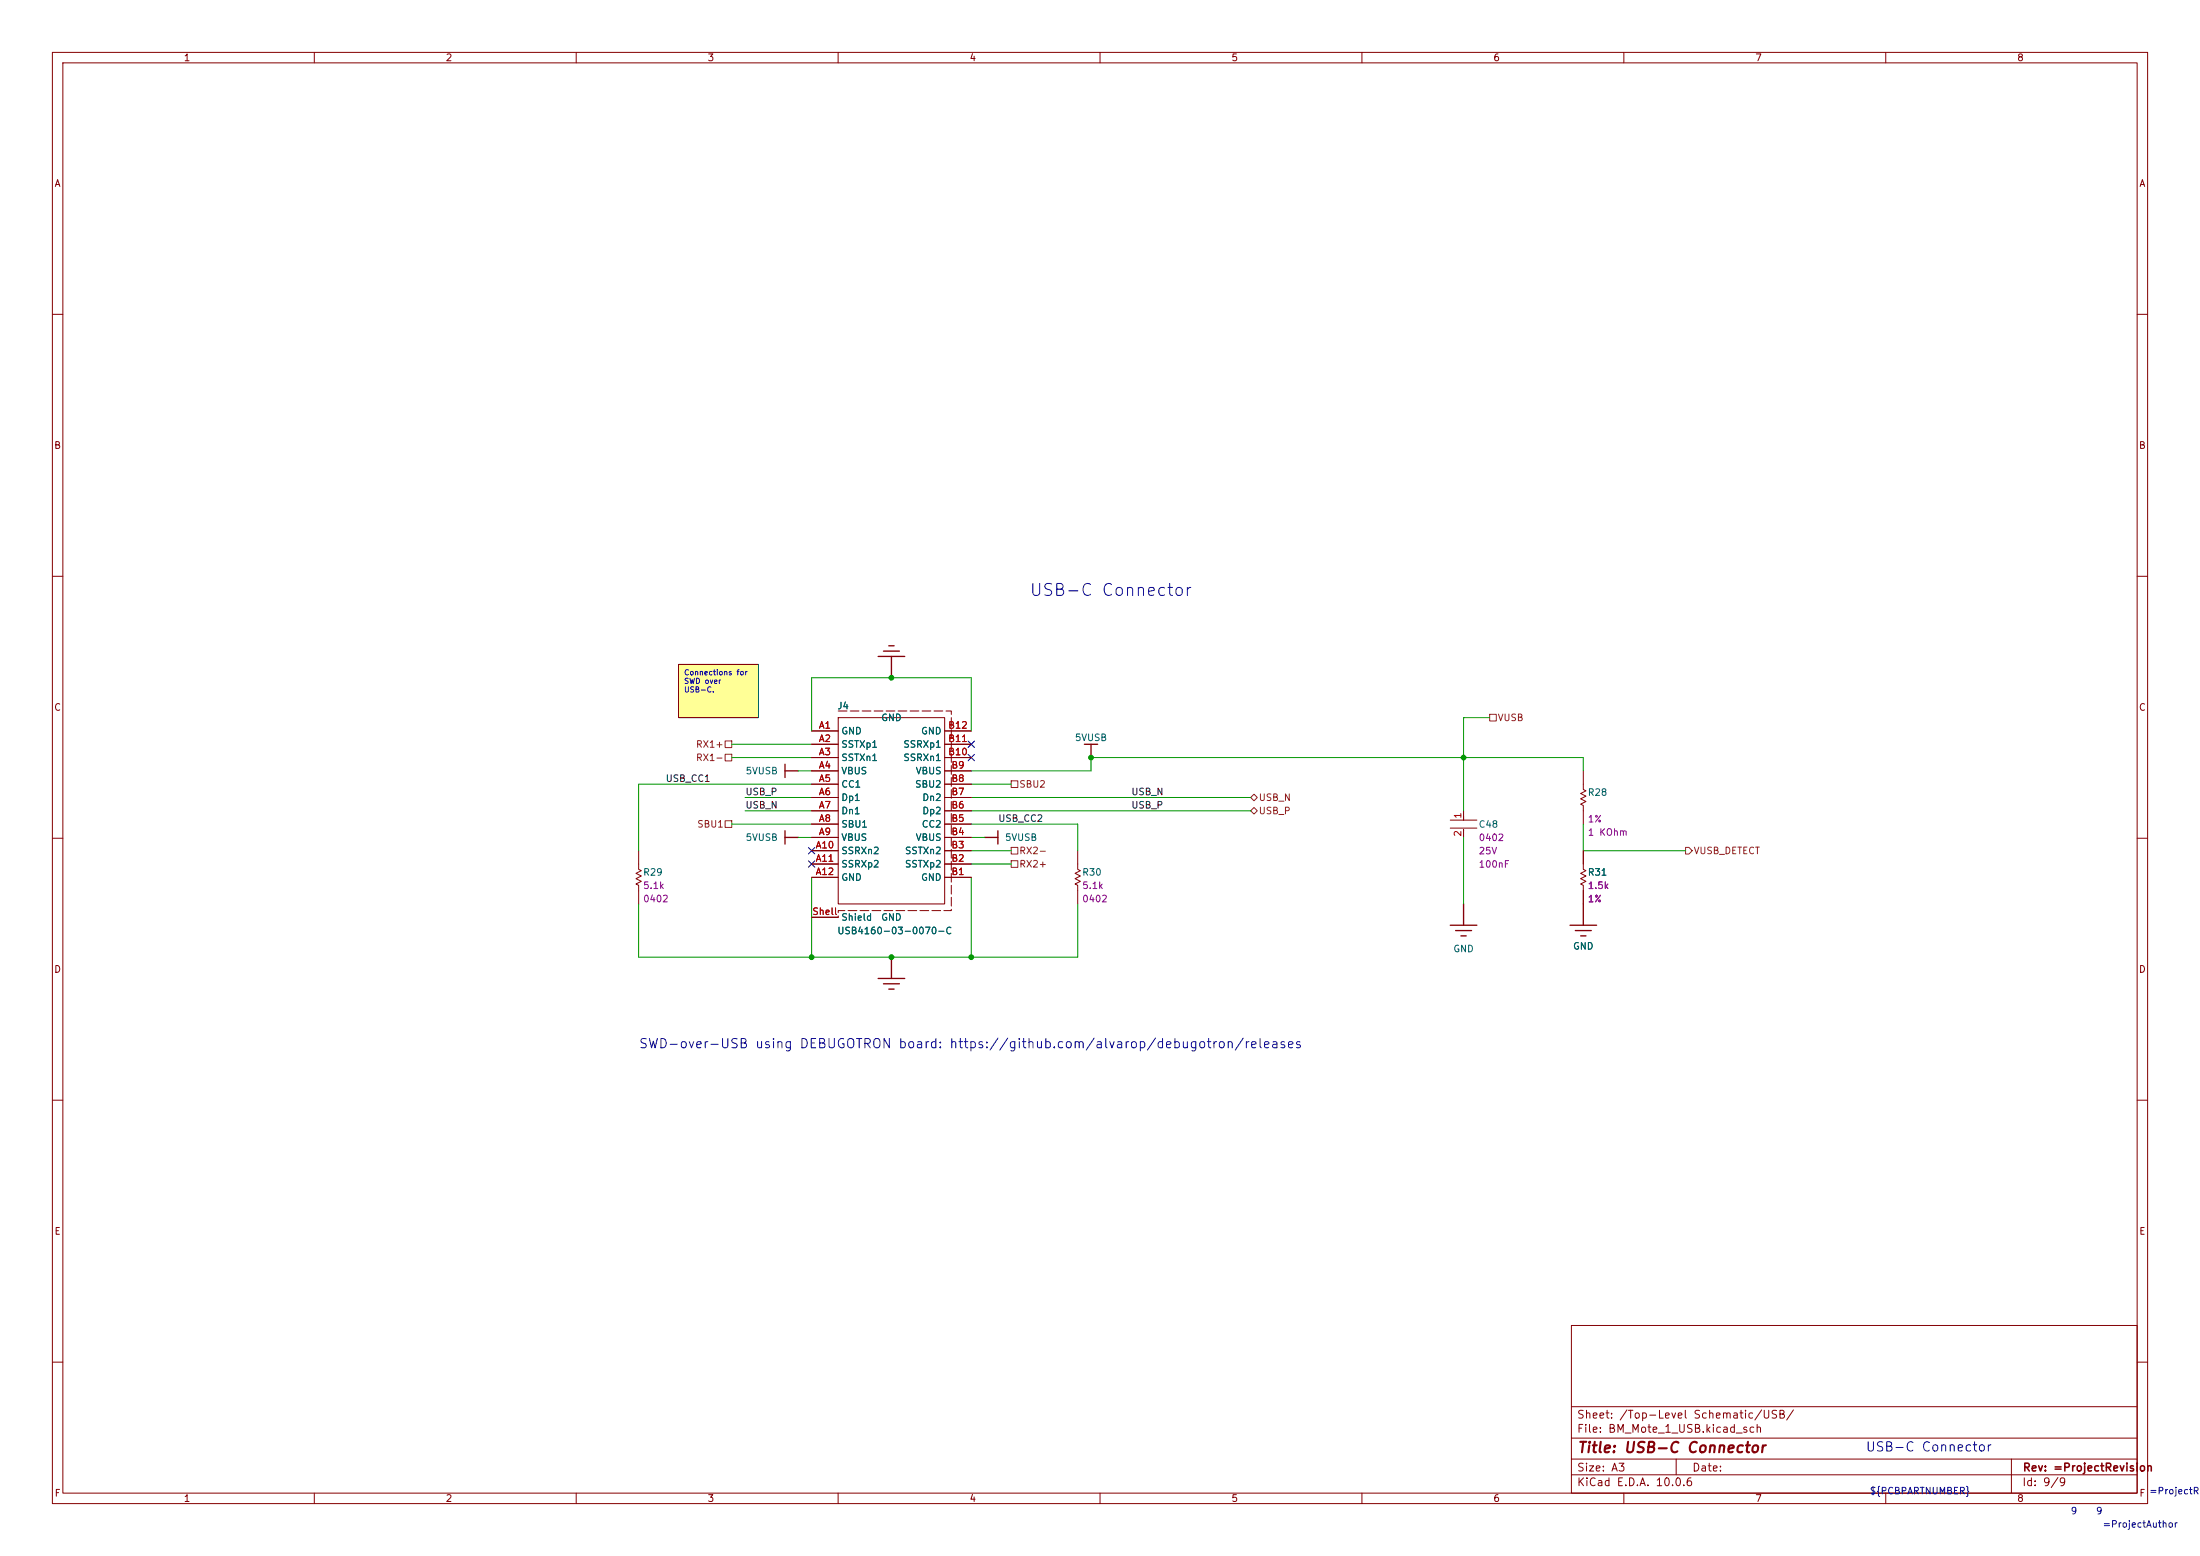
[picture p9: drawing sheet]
(kicad_sch
 (version 20250114)
 (generator "eeschema")
 (generator_version "9.0")
 (paper "A3")
 (title_block
  (title "USB-C Connector")
  (rev "=ProjectRevision"))
 (lib_symbols
  (symbol "BM_Mote_000639-AB-altium-import:5VUSB_BAR"
   (power) (exclude_from_sim no) (in_bom yes) (on_board yes)
   (property "Reference" "#PWR" (at 0 0 0) (effects (font (size 1.27 1.27)) (hide yes)))
   (property "Value" "5VUSB" (at 0 -3.81 0) (effects (font (size 1.27 1.27))))
   (property "Footprint" "" (at 0 0 0) (effects (font (size 1.27 1.27)) (hide yes)))
   (property "Datasheet" "" (at 0 0 0) (effects (font (size 1.27 1.27)) (hide yes)))
   (property "Description" "Power symbol creates a global label with name '5VUSB'" (at 0 0 0) (effects (font (size 1.27 1.27)) (hide yes)))
   (symbol "5VUSB_BAR_0_0"
    (polyline (pts (xy -1.27 -2.54) (xy 1.27 -2.54)) (stroke (width 0.254) (type solid)) (fill (type none)))
    (polyline (pts (xy 0 0) (xy 0 -2.54)) (stroke (width 0.254) (type solid)) (fill (type none)))
    (pin power_in line (at 0 0 0) (length 0) (hide yes) (name "5VUSB" (effects (font (size 1.27 1.27)))) (number "" (effects (font (size 1.27 1.27))))))
   (embedded_fonts no))
  (symbol "BM_Mote_000639-AB-altium-import:GND_GOST_POWER_GROUND"
   (power) (exclude_from_sim no) (in_bom yes) (on_board yes)
   (property "Reference" "#PWR" (at 0 0 0) (effects (font (size 1.27 1.27)) (hide yes)))
   (property "Value" "GND" (at 0 7.62 0) (effects (font (size 1.27 1.27))))
   (property "Footprint" "" (at 0 0 0) (effects (font (size 1.27 1.27)) (hide yes)))
   (property "Datasheet" "" (at 0 0 0) (effects (font (size 1.27 1.27)) (hide yes)))
   (property "Description" "Power symbol creates a global label with name 'GND'" (at 0 0 0) (effects (font (size 1.27 1.27)) (hide yes)))
   (symbol "GND_GOST_POWER_GROUND_0_0"
    (polyline (pts (xy -2.54 -4.064) (xy 2.54 -4.064)) (stroke (width 0.254) (type solid)) (fill (type none)))
    (polyline (pts (xy -1.524 -5.08) (xy 1.524 -5.08)) (stroke (width 0.254) (type solid)) (fill (type none)))
    (polyline (pts (xy -0.508 -6.096) (xy 0.508 -6.096)) (stroke (width 0.254) (type solid)) (fill (type none)))
    (polyline (pts (xy 0 0) (xy 0 -4.064)) (stroke (width 0.254) (type solid)) (fill (type none)))
    (pin power_in line (at 0 0 0) (length 0) (hide yes) (name "GND" (effects (font (size 1.27 1.27)))) (number "" (effects (font (size 1.27 1.27))))))
   (embedded_fonts no))
  (symbol "BM_Mote_000639-AB-altium-import:USB_0_USB4160-03-0070-C-Symbol-1_Sofar Ocean Technologies, Inc." (exclude_from_sim no) (in_bom yes) (on_board yes)
   (property "Reference" "" (at 0 0 0) (effects (font (size 1.27 1.27))))
   (property "Value" "" (at 0 0 0) (effects (font (size 1.27 1.27))))
   (property "Footprint" "" (at 0 0 0) (effects (font (size 1.27 1.27)) (hide yes)))
   (property "Datasheet" "" (at 0 0 0) (effects (font (size 1.27 1.27)) (hide yes)))
   (property "Description" "USB4160 Series 24 Position 20 VDC Vertical SMT USB 3.2 Type C Receptacle" (at 0 0 0) (effects (font (size 1.27 1.27)) (hide yes)))
   (symbol "USB_0_USB4160-03-0070-C-Symbol-1_Sofar Ocean Technologies, Inc._1_0"
    (polyline (pts (xy 5.08 39.37) (xy 26.67 39.37) (xy 26.67 1.27) (xy 5.08 1.27) (xy 5.08 0)) (stroke (width 0) (type dash)) (fill (type none)))
    (polyline (pts (xy 5.08 38.1) (xy 25.4 38.1) (xy 25.4 2.54) (xy 5.08 2.54) (xy 5.08 38.1)) (stroke (width 0) (type solid)) (fill (type none)))
    (pin passive line (at 0 35.56 0) (length 5.08) (name "GND" (effects (font (size 1.27 1.27)))) (number "A1" (effects (font (size 1.27 1.27)))))
    (pin passive line (at 0 33.02 0) (length 5.08) (name "SSTXp1" (effects (font (size 1.27 1.27)))) (number "A2" (effects (font (size 1.27 1.27)))))
    (pin passive line (at 0 30.48 0) (length 5.08) (name "SSTXn1" (effects (font (size 1.27 1.27)))) (number "A3" (effects (font (size 1.27 1.27)))))
    (pin passive line (at 0 27.94 0) (length 5.08) (name "VBUS" (effects (font (size 1.27 1.27)))) (number "A4" (effects (font (size 1.27 1.27)))))
    (pin passive line (at 0 25.4 0) (length 5.08) (name "CC1" (effects (font (size 1.27 1.27)))) (number "A5" (effects (font (size 1.27 1.27)))))
    (pin passive line (at 0 22.86 0) (length 5.08) (name "Dp1" (effects (font (size 1.27 1.27)))) (number "A6" (effects (font (size 1.27 1.27)))))
    (pin passive line (at 0 20.32 0) (length 5.08) (name "Dn1" (effects (font (size 1.27 1.27)))) (number "A7" (effects (font (size 1.27 1.27)))))
    (pin passive line (at 0 17.78 0) (length 5.08) (name "SBU1" (effects (font (size 1.27 1.27)))) (number "A8" (effects (font (size 1.27 1.27)))))
    (pin passive line (at 0 15.24 0) (length 5.08) (name "VBUS" (effects (font (size 1.27 1.27)))) (number "A9" (effects (font (size 1.27 1.27)))))
    (pin passive line (at 0 12.7 0) (length 5.08) (name "SSRXn2" (effects (font (size 1.27 1.27)))) (number "A10" (effects (font (size 1.27 1.27)))))
    (pin passive line (at 0 10.16 0) (length 5.08) (name "SSRXp2" (effects (font (size 1.27 1.27)))) (number "A11" (effects (font (size 1.27 1.27)))))
    (pin passive line (at 0 7.62 0) (length 5.08) (name "GND" (effects (font (size 1.27 1.27)))) (number "A12" (effects (font (size 1.27 1.27)))))
    (pin passive line (at 0 0 0) (length 5.08) (name "Shield" (effects (font (size 1.27 1.27)))) (number "Shell" (effects (font (size 1.27 1.27)))))
    (pin passive line (at 30.48 35.56 180) (length 5.08) (name "GND" (effects (font (size 1.27 1.27)))) (number "B12" (effects (font (size 1.27 1.27)))))
    (pin passive line (at 30.48 33.02 180) (length 5.08) (name "SSRXp1" (effects (font (size 1.27 1.27)))) (number "B11" (effects (font (size 1.27 1.27)))))
    (pin passive line (at 30.48 30.48 180) (length 5.08) (name "SSRXn1" (effects (font (size 1.27 1.27)))) (number "B10" (effects (font (size 1.27 1.27)))))
    (pin passive line (at 30.48 27.94 180) (length 5.08) (name "VBUS" (effects (font (size 1.27 1.27)))) (number "B9" (effects (font (size 1.27 1.27)))))
    (pin passive line (at 30.48 25.4 180) (length 5.08) (name "SBU2" (effects (font (size 1.27 1.27)))) (number "B8" (effects (font (size 1.27 1.27)))))
    (pin passive line (at 30.48 22.86 180) (length 5.08) (name "Dn2" (effects (font (size 1.27 1.27)))) (number "B7" (effects (font (size 1.27 1.27)))))
    (pin passive line (at 30.48 20.32 180) (length 5.08) (name "Dp2" (effects (font (size 1.27 1.27)))) (number "B6" (effects (font (size 1.27 1.27)))))
    (pin passive line (at 30.48 17.78 180) (length 5.08) (name "CC2" (effects (font (size 1.27 1.27)))) (number "B5" (effects (font (size 1.27 1.27)))))
    (pin passive line (at 30.48 15.24 180) (length 5.08) (name "VBUS" (effects (font (size 1.27 1.27)))) (number "B4" (effects (font (size 1.27 1.27)))))
    (pin passive line (at 30.48 12.7 180) (length 5.08) (name "SSTXn2" (effects (font (size 1.27 1.27)))) (number "B3" (effects (font (size 1.27 1.27)))))
    (pin passive line (at 30.48 10.16 180) (length 5.08) (name "SSTXp2" (effects (font (size 1.27 1.27)))) (number "B2" (effects (font (size 1.27 1.27)))))
    (pin passive line (at 30.48 7.62 180) (length 5.08) (name "GND" (effects (font (size 1.27 1.27)))) (number "B1" (effects (font (size 1.27 1.27))))))
   (embedded_fonts no))
  (symbol "BM_Mote_000639-AB-altium-import:USB_0_b4654b650e69147ec39a6b967a45e02_Altium Content Vault"
   (pin_names (hide yes)) (exclude_from_sim no) (in_bom yes) (on_board yes)
   (property "Reference" "" (at 0 0 0) (effects (font (size 1.27 1.27))))
   (property "Value" "" (at 0 0 0) (effects (font (size 1.27 1.27))))
   (property "Footprint" "" (at 0 0 0) (effects (font (size 1.27 1.27)) (hide yes)))
   (property "Datasheet" "" (at 0 0 0) (effects (font (size 1.27 1.27)) (hide yes)))
   (property "Description" "Cap Ceramic 100nF 25V X5R ±10% SMD 0402 +85°C Paper T/R" (at 0 0 0) (effects (font (size 1.27 1.27)) (hide yes)))
   (symbol "USB_0_b4654b650e69147ec39a6b967a45e02_Altium Content Vault_1_0"
    (polyline (pts (xy 0 -1.778) (xy 0 -1.016)) (stroke (width 0) (type solid)) (fill (type none)))
    (polyline (pts (xy 0 -3.556) (xy 0 -3.81)) (stroke (width 0) (type solid)) (fill (type none)))
    (polyline (pts (xy 2.54 -1.778) (xy -2.54 -1.778)) (stroke (width 0) (type solid)) (fill (type none)))
    (polyline (pts (xy 2.54 -3.302) (xy -2.54 -3.302)) (stroke (width 0) (type solid)) (fill (type none)))
    (pin passive line (at 0 0 270) (length 1.778) (name "1" (effects (font (size 1.27 1.27)))) (number "1" (effects (font (size 1.27 1.27)))))
    (pin passive line (at 0 -5.08 90) (length 1.524) (name "2" (effects (font (size 1.27 1.27)))) (number "2" (effects (font (size 1.27 1.27))))))
   (embedded_fonts no))
  (symbol "BM_Mote_000639-AB-altium-import:USB_1_RES-2_Altium Content Vault"
   (pin_numbers (hide yes))
   (pin_names (hide yes)) (exclude_from_sim no) (in_bom yes) (on_board yes)
   (property "Reference" "" (at 0 0 0) (effects (font (size 1.27 1.27))))
   (property "Value" "" (at 0 0 0) (effects (font (size 1.27 1.27))))
   (property "Footprint" "" (at 0 0 0) (effects (font (size 1.27 1.27)) (hide yes)))
   (property "Datasheet" "" (at 0 0 0) (effects (font (size 1.27 1.27)) (hide yes)))
   (property "Description" "Chip Resistor, 1 KOhm, +/- 1%, 100 mW, -55 to 155 degC, 0402 (1005 Metric), RoHS, Tape and Reel" (at 0 0 0) (effects (font (size 1.27 1.27)) (hide yes)))
   (symbol "USB_1_RES-2_Altium Content Vault_1_0"
    (polyline (pts (xy 0 5.08) (xy 0 4.064) (xy 0.508 3.81) (xy -0.508 3.302) (xy 0.508 2.794) (xy -0.508 2.286) (xy 0.508 1.778) (xy -0.508 1.27) (xy 0 1.016) (xy 0 0)) (stroke (width 0) (type solid)) (fill (type none)))
    (pin passive line (at 0 7.62 270) (length 2.54) (name "2" (effects (font (size 1.27 1.27)))) (number "2" (effects (font (size 1.27 1.27)))))
    (pin passive line (at 0 -2.54 90) (length 2.54) (name "1" (effects (font (size 1.27 1.27)))) (number "1" (effects (font (size 1.27 1.27))))))
   (embedded_fonts no))
  (symbol "BM_Mote_000639-AB-altium-import:USB_1_RES_Altium Content Vault_0"
   (pin_numbers (hide yes))
   (pin_names (hide yes)) (exclude_from_sim no) (in_bom yes) (on_board yes)
   (property "Reference" "" (at 0 0 0) (effects (font (size 1.27 1.27))))
   (property "Value" "" (at 0 0 0) (effects (font (size 1.27 1.27))))
   (property "Footprint" "" (at 0 0 0) (effects (font (size 1.27 1.27)) (hide yes)))
   (property "Datasheet" "" (at 0 0 0) (effects (font (size 1.27 1.27)) (hide yes)))
   (property "Description" "" (at 0 0 0) (effects (font (size 1.27 1.27)) (hide yes)))
   (symbol "USB_1_RES_Altium Content Vault_0_1_0"
    (polyline (pts (xy 2.54 5.08) (xy 2.54 4.064) (xy 3.048 3.81) (xy 2.032 3.302) (xy 3.048 2.794) (xy 2.032 2.286) (xy 3.048 1.778) (xy 2.032 1.27) (xy 2.54 1.016) (xy 2.54 0)) (stroke (width 0) (type solid)) (fill (type none)))
    (pin passive line (at 2.54 7.62 270) (length 2.54) (name "2" (effects (font (size 1.27 1.27)))) (number "2" (effects (font (size 1.27 1.27)))))
    (pin passive line (at 2.54 -2.54 90) (length 2.54) (name "1" (effects (font (size 1.27 1.27)))) (number "1" (effects (font (size 1.27 1.27))))))
   (embedded_fonts no)))
 (text "${TITLE}"
  (exclude_from_sim no)
  (at 356.108 277.4442 0)
  (effects (font (size 1.778 1.778)) (justify left bottom)))
 (text "${REVISION}"
  (exclude_from_sim no)
  (at 410.21 285.5722 0)
  (effects (font (size 1.27 1.27)) (justify left bottom)))
 (text "${#}"
  (exclude_from_sim no)
  (at 395.224 289.3822 0)
  (effects (font (size 1.27 1.27)) (justify left bottom)))
 (text "${PCBPARTNUMBER}"
  (exclude_from_sim no)
  (at 356.87 285.5722 0)
  (effects (font (size 1.27 1.27)) (justify left bottom)))
 (text "${##}"
  (exclude_from_sim no)
  (at 400.05 289.3822 0)
  (effects (font (size 1.27 1.27)) (justify left bottom)))
 (text "${AUTHOR}"
  (exclude_from_sim no)
  (at 401.32 291.9222 0)
  (effects (font (size 1.27 1.27)) (justify left bottom)))
 (text "SWD-over-USB using DEBUGOTRON board: https://github.com/alvarop/debugotron/releases"
  (exclude_from_sim no)
  (at 121.92 200.4822 0)
  (effects (font (size 1.778 1.778)) (justify left bottom)))
 (text_box "USB-C Connector"
  (exclude_from_sim no)
  (at 250.19 110.3122 0)
  (size -54.61 6.35)
  (margins 0.9525 0.9525 0.9525 0.9525)
  (stroke (width -0.0001) (type default) (color 0 0 0 1))
  (fill (type none))
  (effects (font (size 2.286 2.286)) (justify left top)))
 (text_box "Connections for SWD over USB-C."
  (exclude_from_sim no)
  (at 144.78 126.8222 0)
  (size -15.24 10.16)
  (margins 0.9525 0.9525 0.9525 0.9525)
  (stroke (width 0) (type default) (color 0 0 0 1))
  (fill (type color) (color 255 255 150 1))
  (effects (font (size 1.016 1.016)) (justify left top)))
 (junction
  (at 279.4 144.6022)
  (diameter 0)
  (color 0 0 0 0))
 (junction
  (at 170.18 182.7022)
  (diameter 0)
  (color 0 0 0 0))
 (junction
  (at 154.94 182.7022)
  (diameter 0)
  (color 0 0 0 0))
 (junction
  (at 170.18 129.3622)
  (diameter 0)
  (color 0 0 0 0))
 (junction
  (at 208.28 144.6022)
  (diameter 0)
  (color 0 0 0 0))
 (junction
  (at 185.42 182.7022)
  (diameter 0)
  (color 0 0 0 0))
 (no_connect
  (at 154.94 162.3822))
 (no_connect
  (at 185.42 144.6022))
 (no_connect
  (at 185.42 142.0622))
 (no_connect
  (at 154.94 164.9222))
 (wire
  (pts (xy 185.42 157.3022) (xy 205.74 157.3022))
  (stroke (width 0) (type default)))
 (wire
  (pts (xy 185.42 139.5222) (xy 185.42 129.3622))
  (stroke (width 0) (type default)))
 (wire
  (pts (xy 208.28 147.1422) (xy 208.28 144.6022))
  (stroke (width 0) (type default)))
 (wire
  (pts (xy 121.92 172.5422) (xy 121.92 182.7022))
  (stroke (width 0) (type default)))
 (wire
  (pts (xy 205.74 182.7022) (xy 185.42 182.7022))
  (stroke (width 0) (type default)))
 (wire
  (pts (xy 154.94 167.4622) (xy 154.94 182.7022))
  (stroke (width 0) (type default)))
 (wire
  (pts (xy 154.94 129.3622) (xy 154.94 139.5222))
  (stroke (width 0) (type default)))
 (wire
  (pts (xy 154.94 144.6022) (xy 139.7 144.6022))
  (stroke (width 0) (type default)))
 (wire
  (pts (xy 142.24 154.7622) (xy 154.94 154.7622))
  (stroke (width 0) (type default)))
 (wire
  (pts (xy 279.4 154.7622) (xy 279.4 144.6022))
  (stroke (width 0) (type default)))
 (wire
  (pts (xy 187.96 159.8422) (xy 185.42 159.8422))
  (stroke (width 0) (type default)))
 (wire
  (pts (xy 205.74 157.3022) (xy 205.74 162.3822))
  (stroke (width 0) (type default)))
 (wire
  (pts (xy 185.42 167.4622) (xy 185.42 182.7022))
  (stroke (width 0) (type default)))
 (wire
  (pts (xy 139.7 157.3022) (xy 154.94 157.3022))
  (stroke (width 0) (type default)))
 (wire
  (pts (xy 302.26 147.1422) (xy 302.26 144.6022))
  (stroke (width 0) (type default)))
 (wire
  (pts (xy 193.04 149.6822) (xy 185.42 149.6822))
  (stroke (width 0) (type default)))
 (wire
  (pts (xy 185.42 129.3622) (xy 170.18 129.3622))
  (stroke (width 0) (type default)))
 (wire
  (pts (xy 238.76 154.7622) (xy 185.42 154.7622))
  (stroke (width 0) (type default)))
 (wire
  (pts (xy 193.04 162.3822) (xy 185.42 162.3822))
  (stroke (width 0) (type default)))
 (wire
  (pts (xy 279.4 136.9822) (xy 284.38 136.9822))
  (stroke (width 0) (type default)))
 (wire
  (pts (xy 302.26 162.3822) (xy 321.784 162.3822))
  (stroke (width 0) (type default)))
 (wire
  (pts (xy 193.04 164.9222) (xy 185.42 164.9222))
  (stroke (width 0) (type default)))
 (wire
  (pts (xy 185.42 147.1422) (xy 208.28 147.1422))
  (stroke (width 0) (type default)))
 (wire
  (pts (xy 279.4 144.6022) (xy 302.26 144.6022))
  (stroke (width 0) (type default)))
 (wire
  (pts (xy 121.92 149.6822) (xy 121.92 162.3822))
  (stroke (width 0) (type default)))
 (wire
  (pts (xy 152.4 159.8422) (xy 154.94 159.8422))
  (stroke (width 0) (type default)))
 (wire
  (pts (xy 205.74 172.5422) (xy 205.74 182.7022))
  (stroke (width 0) (type default)))
 (wire
  (pts (xy 152.4 147.1422) (xy 154.94 147.1422))
  (stroke (width 0) (type default)))
 (wire
  (pts (xy 121.92 182.7022) (xy 154.94 182.7022))
  (stroke (width 0) (type default)))
 (wire
  (pts (xy 139.7 142.0622) (xy 154.94 142.0622))
  (stroke (width 0) (type default)))
 (wire
  (pts (xy 279.4 144.6022) (xy 279.4 136.9822))
  (stroke (width 0) (type default)))
 (wire
  (pts (xy 208.28 144.6022) (xy 279.4 144.6022))
  (stroke (width 0) (type default)))
 (wire
  (pts (xy 154.94 149.6822) (xy 121.92 149.6822))
  (stroke (width 0) (type default)))
 (wire
  (pts (xy 142.24 152.2222) (xy 154.94 152.2222))
  (stroke (width 0) (type default)))
 (wire
  (pts (xy 170.18 182.7022) (xy 154.94 182.7022))
  (stroke (width 0) (type default)))
 (wire
  (pts (xy 238.76 152.2222) (xy 185.42 152.2222))
  (stroke (width 0) (type default)))
 (wire
  (pts (xy 302.26 162.3822) (xy 302.26 157.3022))
  (stroke (width 0) (type default)))
 (wire
  (pts (xy 170.18 129.3622) (xy 154.94 129.3622))
  (stroke (width 0) (type default)))
 (wire
  (pts (xy 185.42 182.7022) (xy 170.18 182.7022))
  (stroke (width 0) (type default)))
 (wire
  (pts (xy 279.4 172.5422) (xy 279.4 159.8422))
  (stroke (width 0) (type default)))
 (label "USB_P"
  (at 215.9 154.7622 0)
  (effects (font (size 1.27 1.27)) (justify left bottom)))
 (label "USB_CC1"
  (at 127 149.6822 0)
  (effects (font (size 1.27 1.27)) (justify left bottom)))
 (label "USB_CC2"
  (at 190.5 157.3022 0)
  (effects (font (size 1.27 1.27)) (justify left bottom)))
 (label "USB_N"
  (at 215.9 152.2222 0)
  (effects (font (size 1.27 1.27)) (justify left bottom)))
 (label "USB_P"
  (at 142.24 152.2222 0)
  (effects (font (size 1.27 1.27)) (justify left bottom)))
 (label "USB_N"
  (at 142.24 154.7622 0)
  (effects (font (size 1.27 1.27)) (justify left bottom)))
 (hierarchical_label "USB_P"
  (shape bidirectional)
  (at 238.76 154.7622 0)
  (effects (font (size 1.27 1.27)) (justify left)))
 (hierarchical_label "RX2-"
  (shape passive)
  (at 193.04 162.3822 0)
  (effects (font (size 1.27 1.27)) (justify left)))
 (hierarchical_label "VUSB"
  (shape passive)
  (at 284.38 136.9822 0)
  (effects (font (size 1.27 1.27)) (justify left)))
 (hierarchical_label "SBU2"
  (shape passive)
  (at 193.04 149.6822 0)
  (effects (font (size 1.27 1.27)) (justify left)))
 (hierarchical_label "RX1+"
  (shape passive)
  (at 139.7 142.0622 180)
  (effects (font (size 1.27 1.27)) (justify right)))
 (hierarchical_label "USB_N"
  (shape bidirectional)
  (at 238.76 152.2222 0)
  (effects (font (size 1.27 1.27)) (justify left)))
 (hierarchical_label "VUSB_DETECT"
  (shape output)
  (at 321.784 162.3822 0)
  (effects (font (size 1.27 1.27)) (justify left)))
 (hierarchical_label "SBU1"
  (shape passive)
  (at 139.7 157.3022 180)
  (effects (font (size 1.27 1.27)) (justify right)))
 (hierarchical_label "RX1-"
  (shape passive)
  (at 139.7 144.6022 180)
  (effects (font (size 1.27 1.27)) (justify right)))
 (hierarchical_label "RX2+"
  (shape passive)
  (at 193.04 164.9222 0)
  (effects (font (size 1.27 1.27)) (justify left)))
 (symbol
  (lib_id "BM_Mote_000639-AB-altium-import:GND_GOST_POWER_GROUND")
  (at 170.18 129.3622 180)
  (unit 1)
  (exclude_from_sim no)
  (in_bom yes)
  (on_board yes)
  (dnp no)
  (property "Reference" "#PWR?" (at 170.18 129.3622 0) (effects (font (size 1.27 1.27)) (hide yes)))
  (property "Value" "GND" (at 170.18 136.9822 0) (effects (font (size 1.27 1.27))))
  (property "Footprint" "" (at 170.18 129.3622 0) (effects (font (size 1.27 1.27))))
  (property "Datasheet" "" (at 170.18 129.3622 0) (effects (font (size 1.27 1.27))))
  (property "Description" "" (at 170.18 129.3622 0) (effects (font (size 1.27 1.27))))
  (pin ""))
 (symbol
  (lib_id "BM_Mote_000639-AB-altium-import:GND_GOST_POWER_GROUND")
  (at 170.18 182.7022 0)
  (unit 1)
  (exclude_from_sim no)
  (in_bom yes)
  (on_board yes)
  (dnp no)
  (property "Reference" "#PWR?" (at 170.18 182.7022 0) (effects (font (size 1.27 1.27)) (hide yes)))
  (property "Value" "GND" (at 170.18 175.0822 0) (effects (font (size 1.27 1.27))))
  (property "Footprint" "" (at 170.18 182.7022 0) (effects (font (size 1.27 1.27))))
  (property "Datasheet" "" (at 170.18 182.7022 0) (effects (font (size 1.27 1.27))))
  (property "Description" "" (at 170.18 182.7022 0) (effects (font (size 1.27 1.27))))
  (pin ""))
 (symbol
  (lib_id "BM_Mote_000639-AB-altium-import:USB_1_RES-2_Altium Content Vault")
  (at 302.26 154.7622 0)
  (unit 0)
  (exclude_from_sim no)
  (in_bom yes)
  (on_board yes)
  (dnp no)
  (property "Reference" "R28" (at 303.022 151.9682 0) (effects (font (size 1.27 1.27)) (justify left bottom)))
  (property "Value" "ERJ-2RKF1001X" (at 303.022 154.5082 0) (effects (font (size 1.27 1.27)) (justify left bottom) (hide yes)))
  (property "Footprint" "RESC1005X40X25NL05T05" (at 302.26 154.7622 0) (effects (font (size 1.27 1.27)) (hide yes)))
  (property "Datasheet" "" (at 302.26 154.7622 0) (effects (font (size 1.27 1.27)) (hide yes)))
  (property "Description" "Chip Resistor, 1 KOhm, +/- 1%, 100 mW, -55 to 155 degC, 0402 (1005 Metric), RoHS, Tape and Reel" (at 302.26 154.7622 0) (effects (font (size 1.27 1.27)) (hide yes)))
  (property "PARTNUMBER" "ERJ-2RKF1001X" (at 301.498 146.6342 0) (effects (font (size 1.27 1.27)) (justify left bottom) (hide yes)))
  (property "DATASHEETVERSION" "04/2015" (at 301.498 146.6342 0) (effects (font (size 1.27 1.27)) (justify left bottom) (hide yes)))
  (property "VOLTAGE RATING" "50 V" (at 301.498 146.6342 0) (effects (font (size 1.27 1.27)) (justify left bottom) (hide yes)))
  (property "RADIATION HARDENING" "No" (at 301.498 146.6342 0) (effects (font (size 1.27 1.27)) (justify left bottom) (hide yes)))
  (property "PINS" "2" (at 301.498 146.6342 0) (effects (font (size 1.27 1.27)) (justify left bottom) (hide yes)))
  (property "HEIGHT" "0.35 mm" (at 301.498 146.6342 0) (effects (font (size 1.27 1.27)) (justify left bottom) (hide yes)))
  (property "ROHSCOMPLIANT" "true" (at 301.498 146.6342 0) (effects (font (size 1.27 1.27)) (justify left bottom) (hide yes)))
  (property "CASE CODE (IMPERIAL)" "0402" (at 301.498 146.6342 0) (effects (font (size 1.27 1.27)) (justify left bottom) (hide yes)))
  (property "COMPONENTLINK2DESCRIPTION" "Datasheet" (at 301.498 146.6342 0) (effects (font (size 1.27 1.27)) (justify left bottom) (hide yes)))
  (property "COMPONENTLINK1DESCRIPTION" "Manufacturer URL" (at 301.498 146.6342 0) (effects (font (size 1.27 1.27)) (justify left bottom) (hide yes)))
  (property "PACKAGEREFERENCE" "0402" (at 301.498 146.6342 0) (effects (font (size 1.27 1.27)) (justify left bottom) (hide yes)))
  (property "MOUNT" "Surface Mount" (at 301.498 146.6342 0) (effects (font (size 1.27 1.27)) (justify left bottom) (hide yes)))
  (property "PACKAGE QUANTITY" "10000" (at 301.498 146.6342 0) (effects (font (size 1.27 1.27)) (justify left bottom) (hide yes)))
  (property "MANUFACTURER" "Basic Passives" (at 301.498 146.6342 0) (effects (font (size 1.27 1.27)) (justify left bottom) (hide yes)))
  (property "TOLERANCE" "1%" (at 303.022 157.0482 0) (effects (font (size 1.27 1.27)) (justify left bottom)))
  (property "COMPONENTLINK1URL" "http://www.panasonic.com/" (at 301.498 146.6342 0) (effects (font (size 1.27 1.27)) (justify left bottom) (hide yes)))
  (property "CAS~{E}/PACKAGE" "0402" (at 301.498 146.6342 0) (effects (font (size 1.27 1.27)) (justify left bottom) (hide yes)))
  (property "PACKAGEDESCRIPTION" "2-Pin Surface Mount Device, Body 1 x 0.5 mm" (at 301.498 146.6342 0) (effects (font (size 1.27 1.27)) (justify left bottom) (hide yes)))
  (property "MOUNTING TECHNOLOGY" "Surface Mount" (at 301.498 146.6342 0) (effects (font (size 1.27 1.27)) (justify left bottom) (hide yes)))
  (property "CASE CODE (METRIC)" "1005" (at 301.498 146.6342 0) (effects (font (size 1.27 1.27)) (justify left bottom) (hide yes)))
  (property "COMPONENTLINK2URL" "http://industrial.panasonic.com/cdbs/www-data/pdf/RDA0000/AOA0000C86.pdf" (at 301.498 146.6342 0) (effects (font (size 1.27 1.27)) (justify left bottom) (hide yes)))
  (property "REACH SVHC" "Yes" (at 301.498 146.6342 0) (effects (font (size 1.27 1.27)) (justify left bottom) (hide yes)))
  (property "PACKAGING" "Tape and Reel" (at 301.498 146.6342 0) (effects (font (size 1.27 1.27)) (justify left bottom) (hide yes)))
  (property "MAX OPERATING TEMPERATURE" "155 degC" (at 301.498 146.6342 0) (effects (font (size 1.27 1.27)) (justify left bottom) (hide yes)))
  (property "MIN OPERATING TEMPERATURE" "-55 degC" (at 301.498 146.6342 0) (effects (font (size 1.27 1.27)) (justify left bottom) (hide yes)))
  (property "RESISTANCE" "1 KOhm" (at 303.022 159.5882 0) (effects (font (size 1.27 1.27)) (justify left bottom)))
  (property "POWER RATING" "100 mW" (at 301.498 146.6342 0) (effects (font (size 1.27 1.27)) (justify left bottom) (hide yes)))
  (property "WIDTH" "0.5 mm" (at 301.498 146.6342 0) (effects (font (size 1.27 1.27)) (justify left bottom) (hide yes)))
  (property "LENGTH" "1 mm" (at 301.498 146.6342 0) (effects (font (size 1.27 1.27)) (justify left bottom) (hide yes)))
  (property "SHEET" "USB" (at 301.498 162.1282 0) (effects (font (size 1.27 1.27)) (justify left bottom) (hide yes)))
  (pin "2")
  (pin "1"))
 (symbol
  (lib_id "BM_Mote_000639-AB-altium-import:USB_1_RES_Altium Content Vault_0")
  (at 299.72 170.0022 0)
  (unit 0)
  (exclude_from_sim no)
  (in_bom yes)
  (on_board yes)
  (dnp no)
  (property "Reference" "R31" (at 303.022 167.2082 0) (effects (font (size 1.27 1.27)) (justify left bottom)))
  (property "Value" "RC0402FR-071K5L" (at 301.498 161.8742 0) (effects (font (size 1.27 1.27)) (justify left bottom) (hide yes)))
  (property "Footprint" "RESC1005X40X25ML05T10" (at 299.72 170.0022 0) (effects (font (size 1.27 1.27)) (hide yes)))
  (property "Datasheet" "" (at 299.72 170.0022 0) (effects (font (size 1.27 1.27)) (hide yes)))
  (property "Description" "" (at 299.72 170.0022 0) (effects (font (size 1.27 1.27)) (hide yes)))
  (property "MANUFACTURER" "Yageo / Phycomp" (at 301.498 161.8742 0) (effects (font (size 1.27 1.27)) (justify left bottom) (hide yes)))
  (property "PART NUMBER" "RC0402FR-071K5L" (at 301.498 161.8742 0) (effects (font (size 1.27 1.27)) (justify left bottom) (hide yes)))
  (property "ALTIUM_VALUE" "1.5k" (at 303.022 169.7482 0) (effects (font (size 1.27 1.27)) (justify left bottom)))
  (property "TOLERANCE" "1%" (at 303.022 172.2882 0) (effects (font (size 1.27 1.27)) (justify left bottom)))
  (property "SHEET" "USB" (at 301.498 175.5902 0) (effects (font (size 1.27 1.27)) (justify left bottom) (hide yes)))
  (pin "2")
  (pin "1"))
 (symbol
  (lib_id "BM_Mote_000639-AB-altium-import:5VUSB_BAR")
  (at 187.96 159.8422 90)
  (unit 1)
  (exclude_from_sim no)
  (in_bom yes)
  (on_board yes)
  (dnp no)
  (property "Reference" "#PWR?" (at 187.96 159.8422 0) (effects (font (size 1.27 1.27)) (hide yes)))
  (property "Value" "5VUSB" (at 191.77 159.8422 90) (effects (font (size 1.27 1.27)) (justify right)))
  (property "Footprint" "" (at 187.96 159.8422 0) (effects (font (size 1.27 1.27))))
  (property "Datasheet" "" (at 187.96 159.8422 0) (effects (font (size 1.27 1.27))))
  (property "Description" "" (at 187.96 159.8422 0) (effects (font (size 1.27 1.27))))
  (pin ""))
 (symbol
  (lib_id "BM_Mote_000639-AB-altium-import:5VUSB_BAR")
  (at 152.4 147.1422 270)
  (unit 1)
  (exclude_from_sim no)
  (in_bom yes)
  (on_board yes)
  (dnp no)
  (property "Reference" "#PWR?" (at 152.4 147.1422 0) (effects (font (size 1.27 1.27)) (hide yes)))
  (property "Value" "5VUSB" (at 148.59 147.1422 90) (effects (font (size 1.27 1.27)) (justify right)))
  (property "Footprint" "" (at 152.4 147.1422 0) (effects (font (size 1.27 1.27))))
  (property "Datasheet" "" (at 152.4 147.1422 0) (effects (font (size 1.27 1.27))))
  (property "Description" "" (at 152.4 147.1422 0) (effects (font (size 1.27 1.27))))
  (pin ""))
 (symbol
  (lib_id "BM_Mote_000639-AB-altium-import:GND_GOST_POWER_GROUND")
  (at 302.26 172.5422 0)
  (unit 1)
  (exclude_from_sim no)
  (in_bom yes)
  (on_board yes)
  (dnp no)
  (property "Reference" "#PWR?" (at 302.26 172.5422 0) (effects (font (size 1.27 1.27)) (hide yes)))
  (property "Value" "GND" (at 302.26 180.594 0) (effects (font (size 1.27 1.27))))
  (property "Footprint" "" (at 302.26 172.5422 0) (effects (font (size 1.27 1.27))))
  (property "Datasheet" "" (at 302.26 172.5422 0) (effects (font (size 1.27 1.27))))
  (property "Description" "" (at 302.26 172.5422 0) (effects (font (size 1.27 1.27))))
  (pin ""))
 (symbol
  (lib_id "BM_Mote_000639-AB-altium-import:USB_1_RES_Altium Content Vault_0")
  (at 119.38 170.0022 0)
  (unit 0)
  (exclude_from_sim no)
  (in_bom yes)
  (on_board yes)
  (dnp no)
  (property "Reference" "R29" (at 122.682 167.2082 0) (effects (font (size 1.27 1.27)) (justify left bottom)))
  (property "Value" "RC0402FR-075K1L" (at 121.158 161.8742 0) (effects (font (size 1.27 1.27)) (justify left bottom) (hide yes)))
  (property "Footprint" "RESC1005X40X25NL05T10" (at 119.38 170.0022 0) (effects (font (size 1.27 1.27)) (hide yes)))
  (property "Datasheet" "" (at 119.38 170.0022 0) (effects (font (size 1.27 1.27)) (hide yes)))
  (property "Description" "" (at 119.38 170.0022 0) (effects (font (size 1.27 1.27)) (hide yes)))
  (property "PART NUMBER" "RC0402FR-075K1L" (at 121.158 161.8742 0) (effects (font (size 1.27 1.27)) (justify left bottom) (hide yes)))
  (property "MANUFACTURER" "Yageo / Phycomp" (at 121.158 161.8742 0) (effects (font (size 1.27 1.27)) (justify left bottom) (hide yes)))
  (property "RESISTANCE" "5.1k" (at 122.682 169.7482 0) (effects (font (size 1.27 1.27)) (justify left bottom)))
  (property "PACKAGE" "0402" (at 122.682 172.2882 0) (effects (font (size 1.27 1.27)) (justify left bottom)))
  (property "SHEET" "USB" (at 121.158 175.5902 0) (effects (font (size 1.27 1.27)) (justify left bottom) (hide yes)))
  (pin "2")
  (pin "1"))
 (symbol
  (lib_id "BM_Mote_000639-AB-altium-import:USB_0_b4654b650e69147ec39a6b967a45e02_Altium Content Vault")
  (at 279.4 154.7622 0)
  (unit 0)
  (exclude_from_sim no)
  (in_bom yes)
  (on_board yes)
  (dnp no)
  (property "Reference" "C48" (at 282.194 158.0642 0) (effects (font (size 1.27 1.27)) (justify left bottom)))
  (property "Value" "CL05A104KA5NNNC" (at 276.606 154.2542 0) (effects (font (size 1.27 1.27)) (justify left bottom) (hide yes)))
  (property "Footprint" "FP-CL278-IPC_C" (at 279.4 154.7622 0) (effects (font (size 1.27 1.27)) (hide yes)))
  (property "Datasheet" "" (at 279.4 154.7622 0) (effects (font (size 1.27 1.27)) (hide yes)))
  (property "Description" "Cap Ceramic 100nF 25V X5R ±10% SMD 0402 +85°C Paper T/R" (at 279.4 154.7622 0) (effects (font (size 1.27 1.27)) (hide yes)))
  (property "PACKAGE QUANTITY" "1" (at 276.606 154.2542 0) (effects (font (size 1.27 1.27)) (justify left bottom) (hide yes)))
  (property "HEIGHT" "0.5mm" (at 276.606 154.2542 0) (effects (font (size 1.27 1.27)) (justify left bottom) (hide yes)))
  (property "CASE CODE (METRIC)" "1005" (at 276.606 154.2542 0) (effects (font (size 1.27 1.27)) (justify left bottom) (hide yes)))
  (property "THICKNESS" "0.022inch" (at 276.606 154.2542 0) (effects (font (size 1.27 1.27)) (justify left bottom) (hide yes)))
  (property "MOUNT" "Surface Mount" (at 276.606 154.2542 0) (effects (font (size 1.27 1.27)) (justify left bottom) (hide yes)))
  (property "LEAD FREE" "Lead Free" (at 276.606 154.2542 0) (effects (font (size 1.27 1.27)) (justify left bottom) (hide yes)))
  (property "CASE CODE (IMPERIAL)" "0402" (at 282.194 160.6042 0) (effects (font (size 1.27 1.27)) (justify left bottom)))
  (property "PACKAGING" "Tape and Reel" (at 276.606 154.2542 0) (effects (font (size 1.27 1.27)) (justify left bottom) (hide yes)))
  (property "DEPTH" "0.5mm" (at 276.606 154.2542 0) (effects (font (size 1.27 1.27)) (justify left bottom) (hide yes)))
  (property "VOLTAGE" "25V" (at 282.194 163.1442 0) (effects (font (size 1.27 1.27)) (justify left bottom)))
  (property "MIN OPERATING TEMPERATURE" "-55°C" (at 276.606 154.2542 0) (effects (font (size 1.27 1.27)) (justify left bottom) (hide yes)))
  (property "VOLTAGE RATING" "25V" (at 276.606 154.2542 0) (effects (font (size 1.27 1.27)) (justify left bottom) (hide yes)))
  (property "DIELECTRIC" "X5R" (at 276.606 154.2542 0) (effects (font (size 1.27 1.27)) (justify left bottom) (hide yes)))
  (property "CASE/PACKAGE" "0402" (at 276.606 154.2542 0) (effects (font (size 1.27 1.27)) (justify left bottom) (hide yes)))
  (property "TOLERANCE" "10%" (at 276.606 154.2542 0) (effects (font (size 1.27 1.27)) (justify left bottom) (hide yes)))
  (property "WIDTH" "0.02inch" (at 276.606 154.2542 0) (effects (font (size 1.27 1.27)) (justify left bottom) (hide yes)))
  (property "MAX OPERATING TEMPERATURE" "85°C" (at 276.606 154.2542 0) (effects (font (size 1.27 1.27)) (justify left bottom) (hide yes)))
  (property "CAPACITANCE" "100nF" (at 282.194 165.6842 0) (effects (font (size 1.27 1.27)) (justify left bottom)))
  (property "LENGTH" "1mm" (at 276.606 154.2542 0) (effects (font (size 1.27 1.27)) (justify left bottom) (hide yes)))
  (property "RADIATION HARDENING" "No" (at 276.606 154.2542 0) (effects (font (size 1.27 1.27)) (justify left bottom) (hide yes)))
  (property "VOLTAGE RATING (DC)" "25V" (at 276.606 154.2542 0) (effects (font (size 1.27 1.27)) (justify left bottom) (hide yes)))
  (property "SHEET" "USB" (at 276.606 168.2242 0) (effects (font (size 1.27 1.27)) (justify left bottom) (hide yes)))
  (pin "1")
  (pin "2"))
 (symbol
  (lib_id "BM_Mote_000639-AB-altium-import:5VUSB_BAR")
  (at 208.28 144.6022 180)
  (unit 1)
  (exclude_from_sim no)
  (in_bom yes)
  (on_board yes)
  (dnp no)
  (property "Reference" "#PWR?" (at 208.28 144.6022 0) (effects (font (size 1.27 1.27)) (hide yes)))
  (property "Value" "5VUSB" (at 208.28 140.7922 0) (effects (font (size 1.27 1.27))))
  (property "Footprint" "" (at 208.28 144.6022 0) (effects (font (size 1.27 1.27))))
  (property "Datasheet" "" (at 208.28 144.6022 0) (effects (font (size 1.27 1.27))))
  (property "Description" "" (at 208.28 144.6022 0) (effects (font (size 1.27 1.27))))
  (pin ""))
 (symbol
  (lib_id "BM_Mote_000639-AB-altium-import:5VUSB_BAR")
  (at 152.4 159.8422 270)
  (unit 1)
  (exclude_from_sim no)
  (in_bom yes)
  (on_board yes)
  (dnp no)
  (property "Reference" "#PWR?" (at 152.4 159.8422 0) (effects (font (size 1.27 1.27)) (hide yes)))
  (property "Value" "5VUSB" (at 148.59 159.8422 90) (effects (font (size 1.27 1.27)) (justify right)))
  (property "Footprint" "" (at 152.4 159.8422 0) (effects (font (size 1.27 1.27))))
  (property "Datasheet" "" (at 152.4 159.8422 0) (effects (font (size 1.27 1.27))))
  (property "Description" "" (at 152.4 159.8422 0) (effects (font (size 1.27 1.27))))
  (pin ""))
 (symbol
  (lib_id "BM_Mote_000639-AB-altium-import:USB_1_RES_Altium Content Vault_0")
  (at 203.2 170.0022 0)
  (unit 0)
  (exclude_from_sim no)
  (in_bom yes)
  (on_board yes)
  (dnp no)
  (property "Reference" "R30" (at 206.502 167.2082 0) (effects (font (size 1.27 1.27)) (justify left bottom)))
  (property "Value" "RC0402FR-075K1L" (at 204.978 161.8742 0) (effects (font (size 1.27 1.27)) (justify left bottom) (hide yes)))
  (property "Footprint" "RESC1005X40X25NL05T10" (at 203.2 170.0022 0) (effects (font (size 1.27 1.27)) (hide yes)))
  (property "Datasheet" "" (at 203.2 170.0022 0) (effects (font (size 1.27 1.27)) (hide yes)))
  (property "Description" "" (at 203.2 170.0022 0) (effects (font (size 1.27 1.27)) (hide yes)))
  (property "PART NUMBER" "RC0402FR-075K1L" (at 204.978 161.8742 0) (effects (font (size 1.27 1.27)) (justify left bottom) (hide yes)))
  (property "MANUFACTURER" "Yageo / Phycomp" (at 204.978 161.8742 0) (effects (font (size 1.27 1.27)) (justify left bottom) (hide yes)))
  (property "RESISTANCE" "5.1k" (at 206.502 169.7482 0) (effects (font (size 1.27 1.27)) (justify left bottom)))
  (property "PACKAGE" "0402" (at 206.502 172.2882 0) (effects (font (size 1.27 1.27)) (justify left bottom)))
  (property "SHEET" "USB" (at 204.978 175.5902 0) (effects (font (size 1.27 1.27)) (justify left bottom) (hide yes)))
  (pin "2")
  (pin "1"))
 (symbol
  (lib_id "BM_Mote_000639-AB-altium-import:USB_0_USB4160-03-0070-C-Symbol-1_Sofar Ocean Technologies, Inc.")
  (at 154.94 175.0822 0)
  (unit 0)
  (exclude_from_sim no)
  (in_bom yes)
  (on_board yes)
  (dnp no)
  (property "Reference" "J4" (at 159.766 135.4582 0) (effects (font (size 1.27 1.27)) (justify left bottom)))
  (property "Value" "USB4160-03-0070-C" (at 159.766 178.3842 0) (effects (font (size 1.27 1.27)) (justify left bottom)))
  (property "Footprint" "USB4160-03-0070-C-Footprint-1" (at 154.94 175.0822 0) (effects (font (size 1.27 1.27)) (hide yes)))
  (property "Datasheet" "" (at 154.94 175.0822 0) (effects (font (size 1.27 1.27)) (hide yes)))
  (property "Description" "USB4160 Series 24 Position 20 VDC Vertical SMT USB 3.2 Type C Receptacle" (at 154.94 175.0822 0) (effects (font (size 1.27 1.27)) (hide yes)))
  (pin "A1")
  (pin "A2")
  (pin "A3")
  (pin "A4")
  (pin "A5")
  (pin "A6")
  (pin "A7")
  (pin "A8")
  (pin "A9")
  (pin "A10")
  (pin "A11")
  (pin "A12")
  (pin "B1")
  (pin "B2")
  (pin "Shell")
  (pin "B3")
  (pin "B4")
  (pin "B5")
  (pin "B8")
  (pin "B9")
  (pin "B10")
  (pin "B11")
  (pin "B12")
  (pin "B6")
  (pin "B7"))
 (symbol
  (lib_id "BM_Mote_000639-AB-altium-import:GND_GOST_POWER_GROUND")
  (at 279.4 172.5422 0)
  (unit 1)
  (exclude_from_sim no)
  (in_bom yes)
  (on_board yes)
  (dnp no)
  (property "Reference" "#PWR?" (at 279.4 172.5422 0) (effects (font (size 1.27 1.27)) (hide yes)))
  (property "Value" "GND" (at 279.4 181.102 0) (effects (font (size 1.27 1.27))))
  (property "Footprint" "" (at 279.4 172.5422 0) (effects (font (size 1.27 1.27))))
  (property "Datasheet" "" (at 279.4 172.5422 0) (effects (font (size 1.27 1.27))))
  (property "Description" "" (at 279.4 172.5422 0) (effects (font (size 1.27 1.27))))
  (pin "")))
